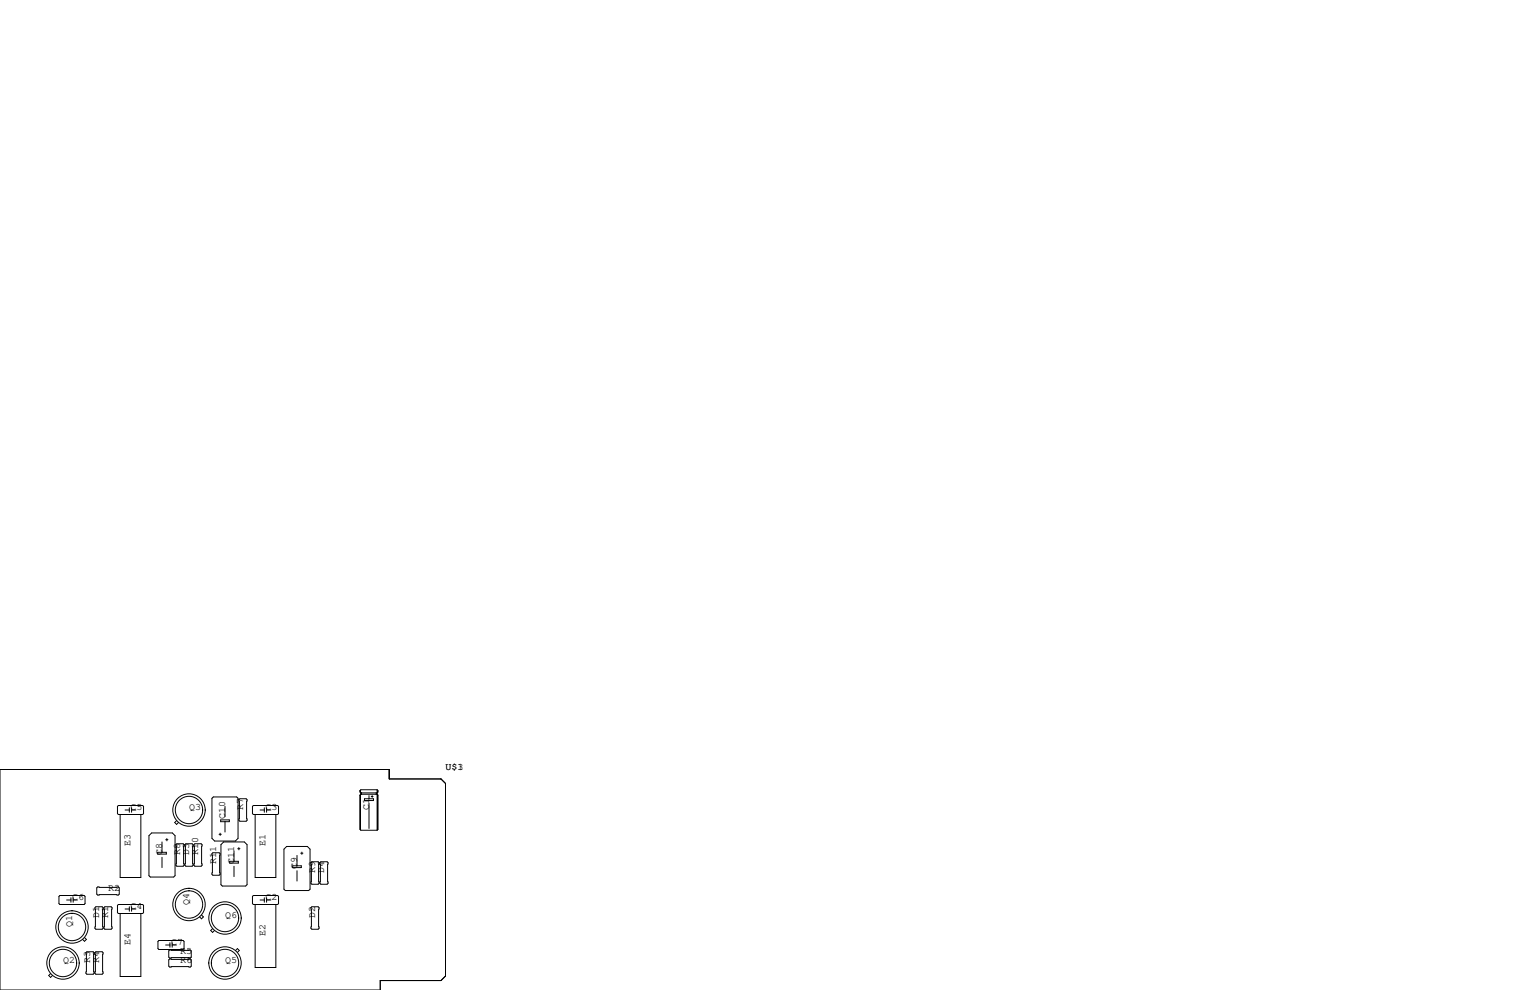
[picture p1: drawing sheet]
<svg xmlns="http://www.w3.org/2000/svg" width="432mm" height="279mm" viewBox="0 0 432 279" stroke-linecap="round" stroke-linejoin="round" font-family="sans-serif">
<g fill="none" stroke="#000" stroke-width=".28">
<path d="M0 217.2h109.9v2.6h14.6l1.2 1.3v54.4l-1.2 1.2h-17.2v2.7h-107.3zM33.4 227.3h6.9l.2 .3v2l-.2 .3h-6.9l-.3-.3v-2zM33.9 229.9v17.7h5.9v-17.7M35.3 228.6h1.2M36.5 228v1.2M37.1 228.6h1.3M37.1 228v1.2M42 235.8l.8-.7h5.8l.8 .7v11.3l-.4 .4h-6.6l-.4-.4zM45.7 237.6v2.9M46.8 237h.6M47.1 236.7v.6M49.7 238.4l.2-.3h1.8l.2 .3v5.8l-.2 .3h-1.8l-.2-.3z"/>
<path d="M49.8 231.6l-.5 .5 .5 .6 .6-.6M52.2 238.4l.3-.3h1.7l.3 .3v5.8l-.3 .3h-1.7l-.3-.3zM54.7 238.4l.3-.3h1.8l.2 .3v5.8l-.2 .3h-1.8l-.3-.3zM60.2 224.9h6.6l.4 .4v11.3l-.8 .8h-5.8l-.8-.8v-11.3zM61.8 235.5h.7M62.1 235.1v.7M62.3 231.4h2.4v.5h-2.4zM62.4 238.4l.7-.8h5.9l.7 .8v11.3l-.4 .4h-6.6l-.3-.4zM63.5 227.6v2.9M63.5 231.9v2.9M67.1 239.5h.6M67.4 239.2v.7"/>
<path d="M67.4 225.7l.3-.3h1.8l.2 .3v5.8l-.2 .3h-1.8l-.3-.3zM71.2 227.6l.3-.3h6.9l.2 .3v2l-.2 .3h-6.9l-.3-.3zM72 229.9v17.7h5.9v-17.7M73.4 228.6h1.2M74.6 228v1.2M75.2 228v1.2M75.2 228.6h1.3M80.9 238.9h5.8l.8 .7v11.4l-.4 .3h-6.6l-.4-.3v-11.4zM101.6 223.1v.4l.3 .3M101.6 224.4v9.7l.3 .2h4.5M101.6 223.1l.1 .4M101.6 224.4l.1 9.7"/>
<path d="M101.7 223v.6M101.7 224.3v9.9M101.9 224.2h4.5l.3 .2v9.7l-.3 .2M101.9 223.8v.4M101.9 224.2l-.3 .2M102 223.8v.4M102.9 225.4h2.5v.5h-2.5zM104.1 224.5v.9M104.1 226.7v7.1M104.8 224.8h.5M105 224.5v.5M106.2 223.8v.4"/>
<path d="M106.3 223.9v.1M106.4 222.9h-4.5l-.3 .2M106.4 222.9l.3 .2v.4l-.3 .3h-4.5M106.4 222.9v11.4M106.6 223.1v.4M106.6 224.4v9.7M16.6 253l.3-.3h6.8l.3 .3v2l-.3 .3h-6.8l-.3-.3zM18.8 254h1.2M20 253.4v1.2M20.7 254h1.1M20.7 253.4v1.2M26.8 256.2l.3-.3h1.7l.3 .3v5.8l-.3 .3h-1.7l-.3-.3z"/>
<path d="M27.6 250.3h5.8l.3 .3v1.7l-.3 .3h-5.8l-.3-.3v-1.7zM29.3 256.2l.3-.3h1.8l.2 .3v5.8l-.2 .3h-1.8l-.3-.3zM33.1 255.5l.3-.2h6.9l.2 .2v2.1l-.2 .2h-6.9l-.3-.2zM33.9 257.8v17.8h5.9v-17.8M35.3 256.5h1.2M36.5 255.9v1.3M37.1 255.9v1.3M37.1 256.5h1.3M44.5 240.5h2.4v.5h-2.4zM45.7 241.9v3M56.9 258.2l.5 .6-.5 .5-.6-.5M59.8 240.9l.3-.2h1.7l.3 .2v5.9l-.3 .2h-1.7l-.3-.2z"/>
<path d="M64.8 243.1h2.5v.5h-2.5zM66 240.2v2.9M66 244.5v2.9M71.2 253l.3-.3h6.9l.2 .3v2l-.2 .3h-6.9l-.3-.3zM72 255.3v17.7h5.9v-17.7M73.4 254h1.2M74.6 253.4v1.2M75.2 253.4v1.2M75.2 254h1.3M82.6 244.3h2.4v.6h-2.4zM83.8 241.4v2.9M83.8 245.7v3"/>
<path d="M84.9 240.8h.6M85.2 240.5v.6M87.8 256.2l.2-.3h1.8l.2 .3v5.8l-.2 .3h-1.8l-.2-.3zM88 243.2h1.8l.2 .3v5.8l-.2 .3h-1.8l-.2-.3v-5.8zM90.6 243.2h1.7l.3 .3v5.8l-.3 .3h-1.7l-.3-.3v-5.8zM14.3 274.8l-.6 .5 .6 .5 .5-.5M23.9 264.6l.5 .5-.5 .6-.6-.6M24.3 268.9l.2-.3h1.8l.2 .3v5.8l-.2 .3h-1.8l-.2-.3zM26.8 268.9l.3-.3h1.7l.3 .3v5.8l-.3 .3h-1.7l-.3-.3zM44.6 265.7l.2-.3h6.9l.2 .3v2l-.2 .3h-6.9l-.2-.3zM46.7 266.7h1.3M47.6 270.9l.3-.3h5.8l.3 .3v1.8l-.3 .2h-5.8l-.3-.2z"/>
<path d="M47.6 268.4l.3-.3h5.8l.3 .3v1.7l-.3 .3h-5.8l-.3-.3zM48 266.1v1.2M48.6 266.7h1.2M48.6 266.1v1.2M60 262.1l-.5 .5 .5 .5 .5-.5M66.5 268.2l.5-.5 .5 .5-.5 .6"/>
<circle cx="53.3" cy="228.6" r="3.9"/>
<circle cx="53.3" cy="228.6" r="4.6"/>
<circle cx="53.3" cy="255.3" r="3.9"/>
<circle cx="53.3" cy="255.3" r="4.6"/>
<circle cx="63.5" cy="259.1" r="4.6"/>
<circle cx="63.5" cy="259.1" r="3.9"/>
<circle cx="17.8" cy="271.8" r="4.6"/>
<circle cx="17.8" cy="271.8" r="3.9"/>
<circle cx="20.3" cy="261.6" r="3.9"/>
<circle cx="20.3" cy="261.6" r="4.6"/>
<circle cx="63.5" cy="271.8" r="3.9"/>
<circle cx="63.5" cy="271.8" r="4.6"/>
</g>
<g font-size="2.8">
<text x="125.7" y="217.2">U$3</text>
<text x="129.1" y="217.2">1</text>
<text x="36.8" y="228.6">C5</text>
<text x="53.3" y="228.6">Q3</text>
<text x="63.5" y="231.1" transform="rotate(-90 63.5 231.1)">C10</text>
<text x="68.6" y="228.6" transform="rotate(-90 68.6 228.6)">R7</text>
<text x="74.9" y="228.6">C3</text>
<text x="104.1" y="228.6" transform="rotate(-90 104.1 228.6)">C1</text>
<text x="36.8" y="238.8" transform="rotate(-90 36.8 238.8)">E3</text>
<text x="74.9" y="238.8" transform="rotate(-90 74.9 238.8)">E1</text>
<text x="45.7" y="241.3" transform="rotate(-90 45.7 241.3)">C8</text>
<text x="50.8" y="241.3" transform="rotate(-90 50.8 241.3)">R8</text>
<text x="53.3" y="241.3" transform="rotate(-90 53.3 241.3)">D3</text>
<text x="55.9" y="241.3" transform="rotate(-90 55.9 241.3)">R10</text>
<text x="61" y="243.8" transform="rotate(-90 61 243.8)">R11</text>
<text x="66" y="243.8" transform="rotate(-90 66 243.8)">C11</text>
<text x="83.8" y="245.1" transform="rotate(-90 83.8 245.1)">C9</text>
<text x="30.5" y="251.5">R2</text>
<text x="88.9" y="246.4" transform="rotate(-90 88.9 246.4)">R9</text>
<text x="91.4" y="246.4" transform="rotate(-90 91.4 246.4)">D4</text>
<text x="20.3" y="254">C6</text>
<text x="36.8" y="256.5">C4</text>
<text x="53.3" y="255.3" transform="rotate(-90 53.3 255.3)">Q4</text>
<text x="74.9" y="254">C2</text>
<text x="20.3" y="261.6" transform="rotate(-90 20.3 261.6)">Q1</text>
<text x="27.9" y="259.1" transform="rotate(-90 27.9 259.1)">D1</text>
<text x="30.5" y="259.1" transform="rotate(-90 30.5 259.1)">R1</text>
<text x="63.5" y="259.1">Q6</text>
<text x="88.9" y="259.1" transform="rotate(-90 88.9 259.1)">D2</text>
<text x="36.8" y="266.7" transform="rotate(-90 36.8 266.7)">E4</text>
<text x="48.3" y="266.7">C7</text>
<text x="50.8" y="269.2">R5</text>
<text x="74.9" y="264.2" transform="rotate(-90 74.9 264.2)">E2</text>
<text x="17.8" y="271.8">Q2</text>
<text x="25.4" y="271.8" transform="rotate(-90 25.4 271.8)">R3</text>
<text x="27.9" y="271.8" transform="rotate(-90 27.9 271.8)">R4</text>
<text x="50.8" y="271.8">R6</text>
<text x="63.5" y="271.8">Q5</text>
</g>
</svg>
